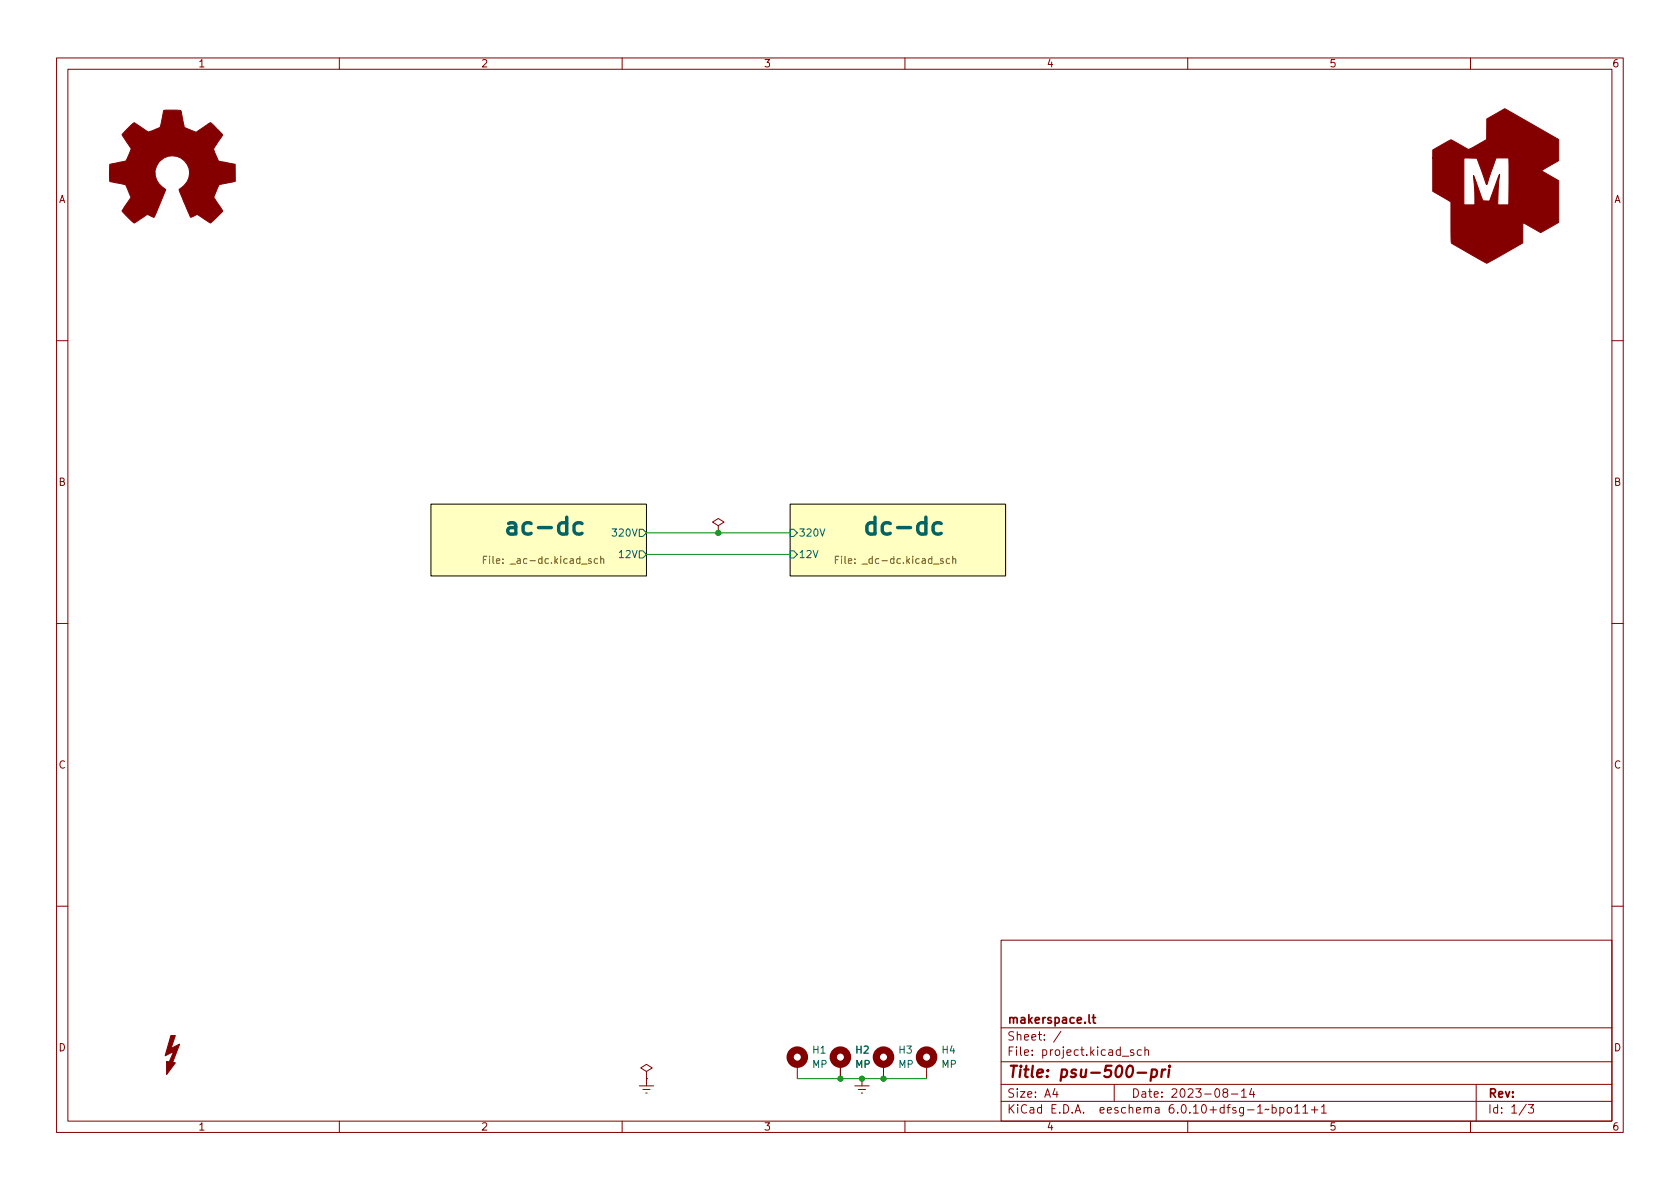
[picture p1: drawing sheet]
<svg xmlns="http://www.w3.org/2000/svg" width="297mm" height="210mm" viewBox="0 0 297 210" stroke-linecap="round" stroke-linejoin="round" font-family="sans-serif">
<g fill="none" stroke="#840000" stroke-width=".18">
<path d="M10 10.2h277v190.1h-277zM12 12.2h273v186.1h-273zM60 10.2v2M110 10.2v2M160 10.2v2M210 10.2v2M260 10.2v2M10 60.2h2M285 60.2h2M127 93l1-.7-1-.6-1 .6 1 .7v1.2M127 94.2h.1M10 110.2h2"/>
<path d="M285 110.2h2M10 160.2h2M177 166.3h108v32h-108zM285 160.2h2M60 198.3v2M110 198.3v2M113 192h2.6M113.7 192.7h1.2M114.2 193.3h.2M114.3 189.5l1-.7-1-.6-1 .6 1 .7v1.2M114.3 190.7h.1M114.3 190.7v1.3"/>
<path d="M141 188.2v2.5M148.6 188.2v2.5M151.1 192h2.6M151.8 192.7h1.2M152.3 193.3h.2M152.4 190.7v1.3M156.2 188.2v2.5M160 198.3v2M163.8 188.2v2.5M177 194.8h108M177 191.8h108M177 187.8h108"/>
<path d="M177 181.8h108M186.5 192.5l-.4 1h1M186.9 193v1M187.6 182.4l-1.3 1.9M197 191.8v3M198.4 186.8h1.2M200.4 185.7l-.3-.1-.2 .2v.3l.5 .1v.4h-.5M201.8 185.7l-.4-.1-.3 .3v.4l.1 .3h.6M202.4 185.8l.2-.2 .4 .1 .1 .9M202.4 185.1v1.5M210 198.3v2M216.5 193.2l-.3-.3 .1-.2 .2-.2 .4 .1 .2 .2-.1 .2-.6 .2-.2 .3 .1 .4 .2 .1h.4l.2-.3-.1-.4-.2-.1"/>
<path d="M217.7 193.5h1.2M219.5 193l.4-.5v1.5M219.5 194h.9M221.3 192.5l-.4 1h1M221.6 193v1M224.4 196.1l-.3 .2-.2-.2-.3 .2M224.9 195.9l.5-.1 .2 .3v.4l-.1 .3h-.6M224.9 195.3v1.5M226.3 195.9l.4-.1 .3 .3v.4l-.1 .3h-.6M226.3 195.8v1.5M227.7 195.9l.4-.1 .3 .3v.4l-.3 .3h-.4l-.1-.3v-.4zM228.9 195.8l.5-.5v1.5"/>
<path d="M228.9 196.8h.9M230.4 195.8l.4-.5v1.5M230.4 196.8h.8M231.9 196.3h1.1M232.4 195.7v1.1M233.6 195.8l.5-.5v1.5M233.6 196.8h.9M260 198.3v2M261 191.8v6.5M269.9 195.3l-1.3 1.9M270.2 195.3h1l-.6 .6 .5 .1v.7l-.2 .1h-.5l-.2-.1"/>
</g>
<path d="M201.1 189.7h1.6M203.7 189.2l.2-.1 .5 .1 .2 .3-.1 .6a.66 .66 0 0 1-1 .3M203.7 189.1l-.3 2M205.5 189.1l-.2 1.4M206.1 189.1l-.4 .1-.3 .3M206.7 189.1l-.1 1.4M206.8 188.5l-.1 .1 .1 .1 .1-.1-.1-.1v.2" fill="none" stroke="#840000" stroke-width=".4"/>
<path d="M192.6 179.4v1.3l.2 .2M193.1 179.9h.6M193.3 179.4v1.3l.4 .2" fill="none" stroke="#840000" stroke-width=".3"/>
<g fill="#ffffc2" stroke="#ffffc2" stroke-width=".18">
<path d="M139.7 89.1h38.1v12.7h-38.1z"/>
<path d="M76.2 89.1h38.1v12.7h-38.1z"/>
</g>
<path d="M76.2 89.1h38.1v12.7h-38.1zM139.7 89.1h38.1v12.7h-38.1z" fill="none" stroke="#000" stroke-width=".18"/>
<path d="M113 93.6h.7l.6 .6-.6 .7h-.7zM113 97.4h.7l.6 .6-.6 .7h-.7zM139.7 93.6h.6l.7 .6-.7 .7h-.6zM139.7 97.4h.6l.7 .6-.7 .7h-.6z" fill="none" stroke="#006464" stroke-width=".18"/>
<path d="M85.5 99h.4M86.1 98.4h-.6v1.2M105.7 98.8h-.4l-.2 .2 .1 .6h.5M106.2 98.9l.2-.1h.3l.1 .8M106.2 98.4v1.2M147.7 99h.4M148.3 98.4h-.6v1.2M167.9 98.8h-.4l-.2 .2 .1 .6h.5M168.4 98.9l.2-.1h.3l.1 .8M168.4 98.4v1.2" fill="none" stroke="#725600" stroke-width=".18"/>
<g fill="none" stroke="#840000" stroke-width="1.3">
<circle cx="141" cy="186.9" r="1.27"/>
<circle cx="148.6" cy="186.9" r="1.27"/>
<circle cx="156.2" cy="186.9" r="1.27"/>
<circle cx="163.8" cy="186.9" r="1.27"/>
</g>
<g fill="#840000" stroke="#840000" stroke-width=".18">
<path d="M253.3 26.5l3.2-1.8 2.4 1.3a1.06 1.06 0 0 0 1.6 0l2.3-1.3 .1-3.7 3.2-1.8 9.5 5.5v3.7l-3.1 1.8 3.1 1.7v7.4l-3.2 1.8-3.1-1.7-.1 3.6-6.3 3.6-6.3-3.6-.1-7.3-3.2-1.9v-5.9h5.5v8.3h2l-.3-5.2 1.7 4.5 1.2 .1 1.7-4.8-.3 5.4h2v-8.3h-2.3l-1.6 4.7-1.8-4.6-7.8-.1z"/>
<path d="M22.6 22.7l1.1-1 2.4 1.6a4.7 4.7 0 0 0 2.2-.8l.7-3h2.9a.92 .92 0 0 1 .3 1l.4 2 2.1 .9 2.4-1.7a.97 .97 0 0 1 .8 .6l1.4 1.6-1.5 2.3v.2l.2 .6 .6 1.5 3 .6v2.9l-2.8 .6-1 2.3 1.6 2.4-1.5 1.6a.81 .81 0 0 1-.8 .5l-2.2-1.5-1.2 .5-2.1-4.9a3.1 3.1 0 0 0 1.8-3.4 3.1 3.1 0 0 0-2.9-2.5 3.1 3.1 0 0 0-3 2.4 3.1 3.1 0 0 0 1.7 3.4l.1 .1-2 4.9-1.1-.4a3.5 3.5 0 0 0-1.7 .9l-.8 .5-2.1-2a.93 .93 0 0 1 .4-.9l1.2-1.6-.9-2.1a3.7 3.7 0 0 0-1.9-.5l-1-.3v-2.8a.87 .87 0 0 1 .9-.3l2-.5 .6-1.3a.82 .82 0 0 0 0-1.2l-1.3-2.1z"/>
</g>
<g fill="#840000" stroke="#840000" stroke-width=".2">
<path d="M29.5 187.7l1.5 .3-1.5 2z"/>
<path d="M30.2 183.1h.8l-.8 2.3 1.5-.7-1.2 3.3-.5-.3 .7-1.8-1.5 .8z"/>
</g>
<path d="M114.3 98h25.4M114.3 94.2h25.4M141 190.7h22.8" fill="none" stroke="#009600" stroke-width=".18"/>
<g fill="#009600" stroke="#009600" stroke-width=".18">
<circle cx="127" cy="94.2" r=".46"/>
<circle cx="148.6" cy="190.7" r=".46"/>
<circle cx="152.4" cy="190.7" r=".46"/>
<circle cx="156.2" cy="190.7" r=".46"/>
</g>
<g font-size="4.2" fill="#006464">
<text x="90.9" y="94.6">ac-dc</text>
<text x="154.3" y="94.6">dc-dc</text>
</g>
<text font-size="2.8" fill="#840000" x="178" y="190.6">Title: psu-500-pri</text>
<g font-size="2.1" fill="#840000">
<text x="178" y="184">Sheet: /</text>
<text x="178" y="181">makerspace.lt</text>
<text x="178" y="186.7">File: project.kicad_sch</text>
<text x="178" y="196.9">KiCad E.D.A. eeschema 6.0.10+dfsg-1~bpo11+1</text>
<text x="178" y="194.1">Size: A4</text>
<text x="200" y="194.1">Date: 2023-08-14</text>
<text x="263" y="194.1">Rev:</text>
<text x="263" y="196.9">Id: 1/3</text>
</g>
<g font-size="1.8" fill="#840000">
<text x="35" y="11.9">1</text>
<text x="85" y="11.9">2</text>
<text x="135" y="11.9">3</text>
<text x="185" y="11.9">4</text>
<text x="235" y="11.9">5</text>
<text x="285" y="11.9">6</text>
<text x="10.3" y="35.9">A</text>
<text x="285.3" y="35.9">A</text>
<text x="10.3" y="85.9">B</text>
<text x="285.3" y="85.9">B</text>
<text x="10.3" y="135.9">C</text>
<text x="285.3" y="135.9">C</text>
<text x="10.3" y="185.9">D</text>
<text x="285.3" y="185.9">D</text>
<text x="35" y="199.9">1</text>
<text x="85" y="199.9">2</text>
<text x="135" y="199.9">3</text>
<text x="185" y="199.9">4</text>
<text x="235" y="199.9">5</text>
<text x="285" y="199.9">6</text>
</g>
<g font-size="1.8" fill="#006464">
<text x="108.7" y="94.9">320V</text>
<text x="141.2" y="94.9">320V</text>
<text x="109.7" y="98.7">12V</text>
<text x="141.2" y="98.7">12V</text>
<text x="143.6" y="188.8">MP</text>
<text x="143.7" y="186.3">H1</text>
<text x="151.2" y="188.8">MP</text>
<text x="151.3" y="186.3">H2</text>
<text x="158.9" y="188.8">MP</text>
<text x="159" y="186.3">H3</text>
<text x="166.5" y="188.8">MP</text>
<text x="166.6" y="186.3">H4</text>
</g>
<g font-size="1.8" fill="#725600">
<text x="86.7" y="99.7">File: _ac-dc.kicad_sch</text>
<text x="148.9" y="99.7">File: _dc-dc.kicad_sch</text>
</g>
</svg>
